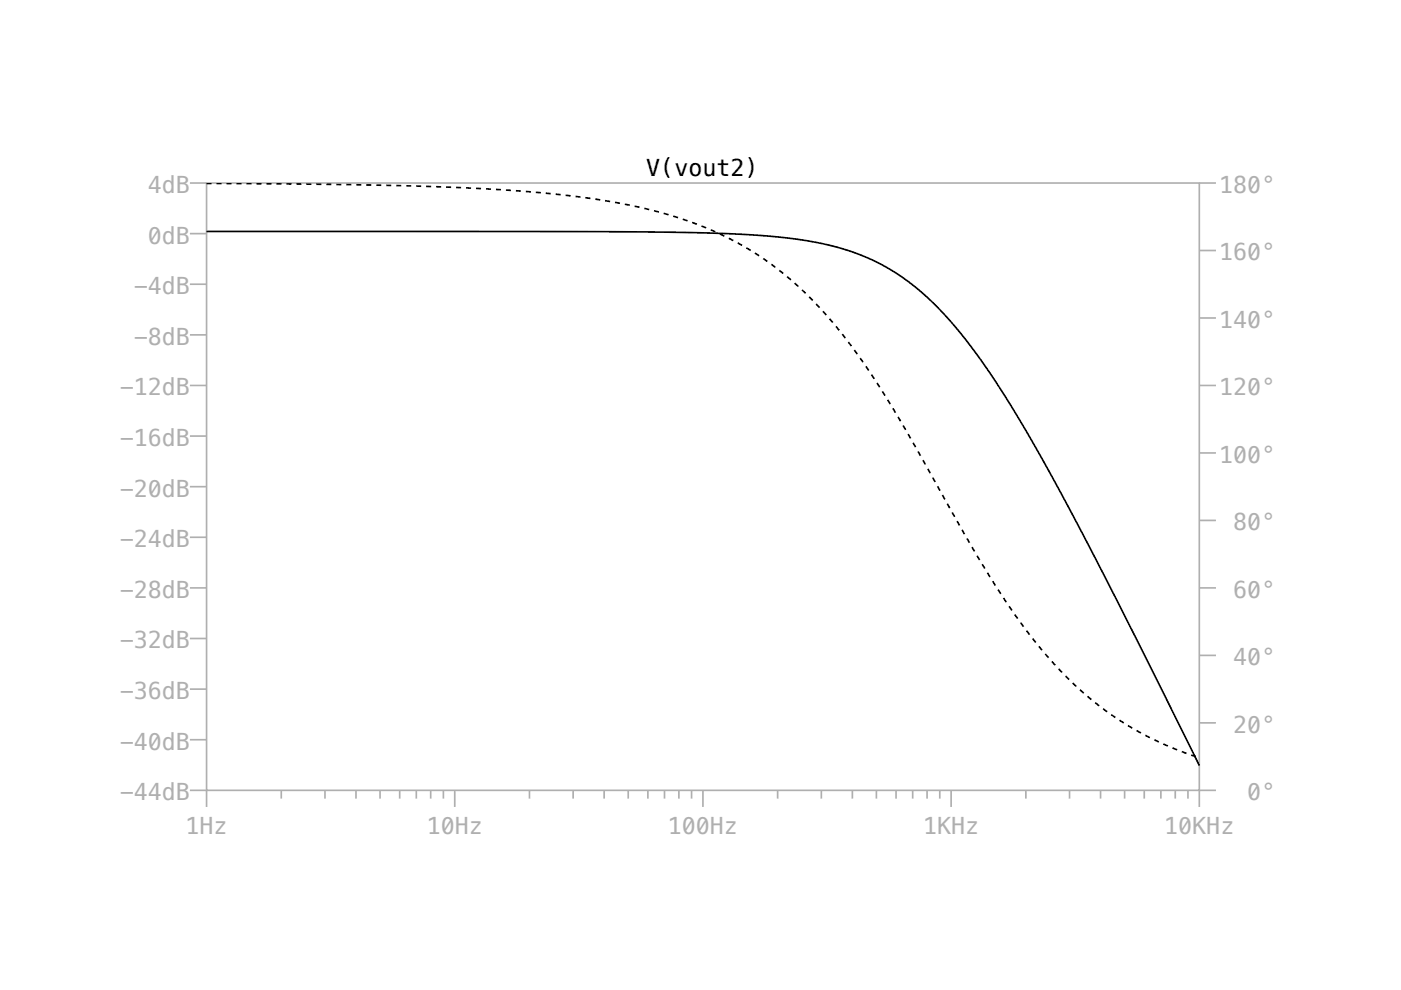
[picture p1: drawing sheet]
<svg xmlns="http://www.w3.org/2000/svg" width="297mm" height="210mm" viewBox="0 0 297 210" stroke-linecap="round" stroke-linejoin="round" font-family="sans-serif">
<g fill="none" stroke="#afafaf" stroke-width=".35">
<path d="M40.3 38.8h3.5M43.8 38.8h210.5v128.8h-210.5zM254.3 38.8h3.5M40.3 49.5h3.5M254.3 53.1h3.5M40.3 71h3.5M40.3 60.3h3.5M254.3 67.4h3.5M40.3 92.5h3.5M40.3 81.7h3.5M254.3 81.7h3.5M254.3 96h3.5"/>
<path d="M40.3 113.9h3.5M40.3 103.2h3.5M254.3 110.3h3.5M40.3 135.4h3.5M40.3 124.6h3.5M254.3 124.6h3.5M254.3 139h3.5M40.3 156.8h3.5M40.3 146.1h3.5M254.3 153.3h3.5M40.3 167.6h3.5v3.5M59.6 167.6v1.7"/>
<path d="M68.9 167.6v1.7M75.5 167.6v1.7M80.6 167.6v1.7M84.7 167.6v1.7M88.3 167.6v1.7M91.3 167.6v1.7M94 167.6v1.7M96.4 167.6v3.5M112.3 167.6v1.7M121.5 167.6v1.7M128.1 167.6v1.7M133.2 167.6v1.7"/>
<path d="M137.4 167.6v1.7M140.9 167.6v1.7M143.9 167.6v1.7M146.6 167.6v1.7M149 167.6v3.5M164.9 167.6v1.7M174.1 167.6v1.7M180.7 167.6v1.7M185.8 167.6v1.7M190 167.6v1.7M193.5 167.6v1.7M196.6 167.6v1.7"/>
<path d="M199.2 167.6v1.7M201.7 167.6v3.5M217.5 167.6v1.7M226.8 167.6v1.7M233.3 167.6v1.7M238.4 167.6v1.7M242.6 167.6v1.7M246.1 167.6v1.7M249.2 167.6v1.7M251.9 167.6v1.7M257.8 167.6h-3.5v3.5"/>
</g>
<path d="M43.8 49.1h80l25.2 .3a134.1 134.1 0 0 1 27.4 2.7 46 46 0 0 1 24.2 15 158.8 158.8 0 0 1 18.9 27.7 1496.4 1496.4 0 0 1 34.8 67.5" fill="none" stroke="#000" stroke-width=".35"/>
<path d="M43.8 38.9l41 .5 13.7 .4 11.6 .7a146.9 146.9 0 0 1 34.7 6 68.1 68.1 0 0 1 32.7 22.9 199.6 199.6 0 0 1 18.9 29.4 354.9 354.9 0 0 0 18.9 31.8 79.2 79.2 0 0 0 24.2 23.5 73.6 73.6 0 0 0 14.8 6.6" fill="none" stroke="#000" stroke-width=".35" stroke-dasharray="1.1 1.1" stroke-linecap="butt"/>
<g font-size="4.9" fill="#afafaf">
<text x="31.3" y="40.9">4dB</text>
<text x="258.5" y="40.9">180°</text>
<text x="31.3" y="51.7">0dB</text>
<text x="258.5" y="55.2">160°</text>
<text x="28.4" y="62.4">-4dB</text>
<text x="258.5" y="69.5">140°</text>
<text x="28.4" y="73.1">-8dB</text>
<text x="25.4" y="83.8">-12dB</text>
<text x="258.5" y="83.8">120°</text>
<text x="25.4" y="94.6">-16dB</text>
<text x="258.5" y="98.2">100°</text>
<text x="25.4" y="105.3">-20dB</text>
<text x="261.5" y="112.5">80°</text>
<text x="25.4" y="116">-24dB</text>
<text x="25.4" y="126.8">-28dB</text>
<text x="261.5" y="126.8">60°</text>
<text x="25.4" y="137.5">-32dB</text>
<text x="261.5" y="141.1">40°</text>
<text x="25.4" y="148.2">-36dB</text>
<text x="261.5" y="155.4">20°</text>
<text x="25.4" y="159">-40dB</text>
<text x="25.4" y="169.7">-44dB</text>
<text x="264.5" y="169.7">0°</text>
<text x="39.3" y="176.7">1Hz</text>
<text x="90.5" y="176.7">10Hz</text>
<text x="141.6" y="176.7">100Hz</text>
<text x="195.7" y="176.7">1KHz</text>
<text x="246.8" y="176.7">10KHz</text>
</g>
<text font-size="4.9" x="137" y="37.4">V(vout2)</text>
</svg>
